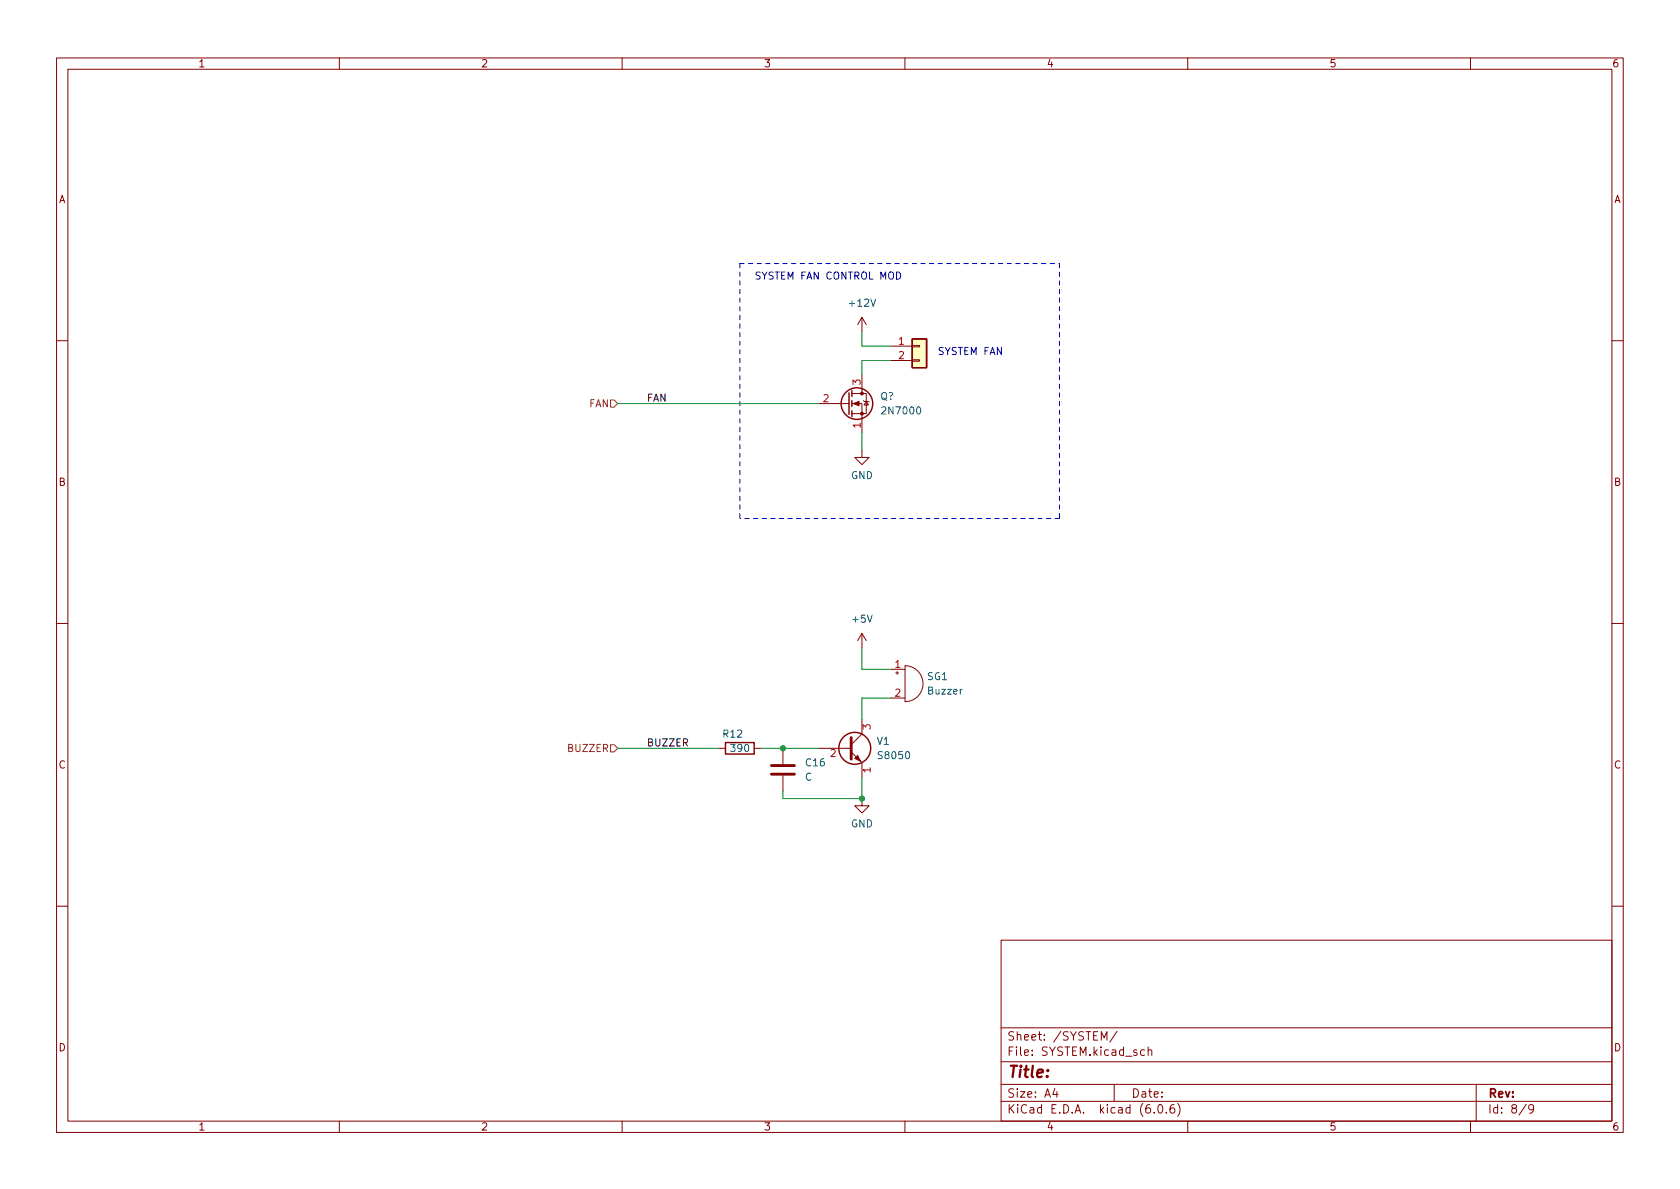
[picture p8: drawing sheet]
<svg xmlns="http://www.w3.org/2000/svg" width="297mm" height="210mm" viewBox="0 0 297 210" stroke-linecap="round" stroke-linejoin="round" font-family="sans-serif">
<g fill="none" stroke="#840000" stroke-width=".18">
<path d="M10 10.2h277v190.1h-277zM12 12.2h273v186.1h-273zM60 10.2v2M110 10.2v2M160 10.2v2M210 10.2v2M260 10.2v2M152.4 56.1v2.6M152.4 56.1l-.8 1.3M152.4 56.1l.8 1.3M10 60.2h2M144.8 71.4h5.3"/>
<path d="M150.6 71.4h1.8v5M150.6 69.6h2.6v3.5h-2.6M152.4 79.6v1.3h1.3l-1.3 1.3-1.3-1.3h1.3M152.4 66.3v3.3M152.7 70.9l.1 .1h.7l.2 .1M153.2 71l.3 .6h-.7zM157.5 61.2h3.8M157.5 63.7h3.8M161.3 63.6h1.3v.3h-1.3zM161.3 61.1h1.3v.2h-1.3zM285 60.2h2M10 110.2h2"/>
<path d="M152.4 112v2.5M152.4 112l-.8 1.3M152.4 112l.8 1.3M157.5 118.4h2.5M158.4 119h.5M158.6 118.7v.5M160 117.7a3.2 3.2 0 0 1 3.2 3.2 3.2 3.2 0 0 1-3.2 3.2zM285 110.2h2M127 132.3h1.3M133.3 132.3h1.3M138.4 132.3v2.8M138.4 137.2v2.7"/>
<path d="M144.8 132.3h5.7M150.5 133l1.9 1.9v2.5M152.4 127.2v2.6l-1.9 1.9M157.5 123.4h2.5M152.4 141.2v1.3h1.3l-1.3 1.3-1.3-1.3h1.3M10 160.2h2M177 166.3h108v32h-108zM285 160.2h2M60 198.3v2M110 198.3v2M160 198.3v2M177 194.8h108"/>
<path d="M177 191.8h108M177 187.8h108M177 181.8h108M186.5 192.5l-.4 1h1M186.9 193v1M194.7 183.9v-1.5l.5 1.1 .5-1.1v1.5M197 191.8v3M197.5 182.4l-1.3 1.9M202.4 185.7l-.5-.1-.3 .3v.4l.2 .3h.6M203 185.8l.2-.2 .4 .1v.9M203 185.1v1.5M204.1 196.7v.1"/>
<path d="M204.9 195.4l.2-.1a.81 .81 0 0 1 .6 .7 .81 .81 0 0 1-.3 .8h-.2a.81 .81 0 0 1-.6-.6 .81 .81 0 0 1 .3-.8zM206.2 196.7v.1M207.6 195.3a.59 .59 0 0 0-.7 .7v.5l.1 .3h.4l.2-.1 .1-.5-.1-.2-.5-.1-.2 .3M208.2 195.1a1.72 1.72 0 0 1 0 2.3M210 198.3v2M260 198.3v2M261 191.8v6.5M269.9 195.3l-1.3 1.9M271.2 196l-.3 .3h-.3l-.3-.3 .1-.6 .5-.1 .2 .2a.99 .99 0 0 1-.4 1.3h-.3"/>
</g>
<g fill="none" stroke="#840000" stroke-width=".25">
<path d="M161.3 59.9h2.5v5.1h-2.5zM150.1 69.5v3.8M150.6 69.1v1M150.6 70.9v1M150.6 72.6v1.1M128.3 131.3h5v2h-5z"/>
<circle cx="151.5" cy="71.4" r="2.79"/>
<circle cx="151.1" cy="132.3" r="2.82"/>
</g>
<g fill="#840000" stroke="#840000" stroke-width=".18">
<path d="M150.9 71.4l1-.4v.7z"/>
<path d="M151.1 134.1l.5-.5 .5 1z"/>
<circle cx="152.4" cy="73.1" r=".25"/>
<circle cx="152.4" cy="69.6" r=".25"/>
</g>
<path d="M136.4 136.9h4.1M136.4 135.4h4.1M150.5 130.4v3.8" fill="none" stroke="#840000" stroke-width=".51"/>
<path d="M161.3 59.9h2.5v5.1h-2.5z" fill="#ffffc2" stroke="#ffffc2" stroke-width=".18"/>
<path d="M107.9 70.7h.7l.6 .7-.6 .6h-.7zM107.9 131.7h.7l.6 .6-.6 .7h-.7z" fill="none" stroke="#725600" stroke-width=".18"/>
<path d="M158.5 48.1a.64 .64 0 0 1 .8 .6 .64 .64 0 0 1-.8 .7z" fill="none" stroke="#0000c2" stroke-width=".18"/>
<path d="M130.8 46.6v45.1M130.8 46.6h56.5M187.3 46.6v45.1M187.3 91.7h-56.5" fill="none" stroke="#0000c2" stroke-width=".18" stroke-dasharray=".8 .8"/>
<path d="M152.4 58.7v2.5h5.1M109.2 71.4h35.6M152.4 76.4v3.2M157.5 63.7h-5.1v2.6M152.4 114.5v3.9h5.1M109.2 132.3h17.8M134.6 132.3h10.2M152.4 137.4v3.8h-14v-1.3M157.5 123.4h-5.1v3.8" fill="none" stroke="#009600" stroke-width=".18"/>
<g fill="#009600" stroke="#009600" stroke-width=".18">
<circle cx="138.4" cy="132.3" r=".46"/>
<circle cx="152.4" cy="141.2" r=".46"/>
</g>
<text font-size="2.8" fill="#840000" x="178" y="190.6">Title:</text>
<g font-size="2.1" fill="#840000">
<text x="178" y="184">Sheet: /SYSTEM/</text>
<text x="178" y="186.7">File: SYSTEM.kicad_sch</text>
<text x="178" y="196.9">KiCad E.D.A. kicad (6.0.6)</text>
<text x="178" y="194.1">Size: A4</text>
<text x="200" y="194.1">Date:</text>
<text x="263" y="194.1">Rev:</text>
<text x="263" y="196.9">Id: 8/9</text>
</g>
<g font-size="1.8" fill="#840000">
<text x="35" y="11.9">1</text>
<text x="85" y="11.9">2</text>
<text x="135" y="11.9">3</text>
<text x="185" y="11.9">4</text>
<text x="235" y="11.9">5</text>
<text x="285" y="11.9">6</text>
<text x="10.3" y="35.9">A</text>
<text x="285.3" y="35.9">A</text>
<text x="10.3" y="85.9">B</text>
<text x="285.3" y="85.9">B</text>
<text x="10.3" y="135.9">C</text>
<text x="285.3" y="135.9">C</text>
<text x="10.3" y="185.9">D</text>
<text x="285.3" y="185.9">D</text>
<text x="35" y="199.9">1</text>
<text x="85" y="199.9">2</text>
<text x="135" y="199.9">3</text>
<text x="185" y="199.9">4</text>
<text x="235" y="199.9">5</text>
<text x="285" y="199.9">6</text>
</g>
<g font-size="1.8" fill="#0000c2">
<text x="133.3" y="49.4">SYSTEM FAN CONTROL MOD</text>
<text x="165.7" y="62.8">SYSTEM FAN</text>
</g>
<g font-size="1.8" fill="#006464">
<text x="150.3" y="54.2">+12V</text>
<text x="155.6" y="70.7">Q?</text>
<text x="156.2" y="73.3">2N7000</text>
<text x="150.4" y="84.7">GND</text>
<text x="150.8" y="110.1">+5V</text>
<text x="164" y="120.3">SG1</text>
<text x="164.2" y="122.8">Buzzer</text>
<text x="127.9" y="130.4">R12</text>
<text x="155.1" y="131.7">V1</text>
<text x="129.3" y="133">390</text>
<text x="142.5" y="135.5">C16</text>
<text x="155.5" y="134.2">S8050</text>
<text x="142.3" y="138">C</text>
<text x="150.4" y="146.3">GND</text>
</g>
<g font-size="1.8" fill="#a90000">
<text x="158.9" y="61">1</text>
<text x="158.9" y="63.5">2</text>
<text x="145.6" y="71.1">2</text>
<text x="152.1" y="68.1" transform="rotate(-90 152.1 68.1)">3</text>
<text x="152.1" y="75.7" transform="rotate(-90 152.1 75.7)">1</text>
<text x="158.3" y="118.1">1</text>
<text x="158.3" y="123.2">2</text>
<text x="153.9" y="129" transform="rotate(-90 153.9 129)">3</text>
<text x="146.8" y="133.9">2</text>
<text x="153.9" y="136.6" transform="rotate(-90 153.9 136.6)">1</text>
</g>
<g font-size="1.8" fill="#0f0f0f">
<text x="114.3" y="71">FAN</text>
<text x="114.3" y="132">BUZZER</text>
</g>
<g font-size="1.8" fill="#725600">
<text x="104.1" y="72">FAN</text>
<text x="100.6" y="133">BUZZER</text>
</g>
</svg>
